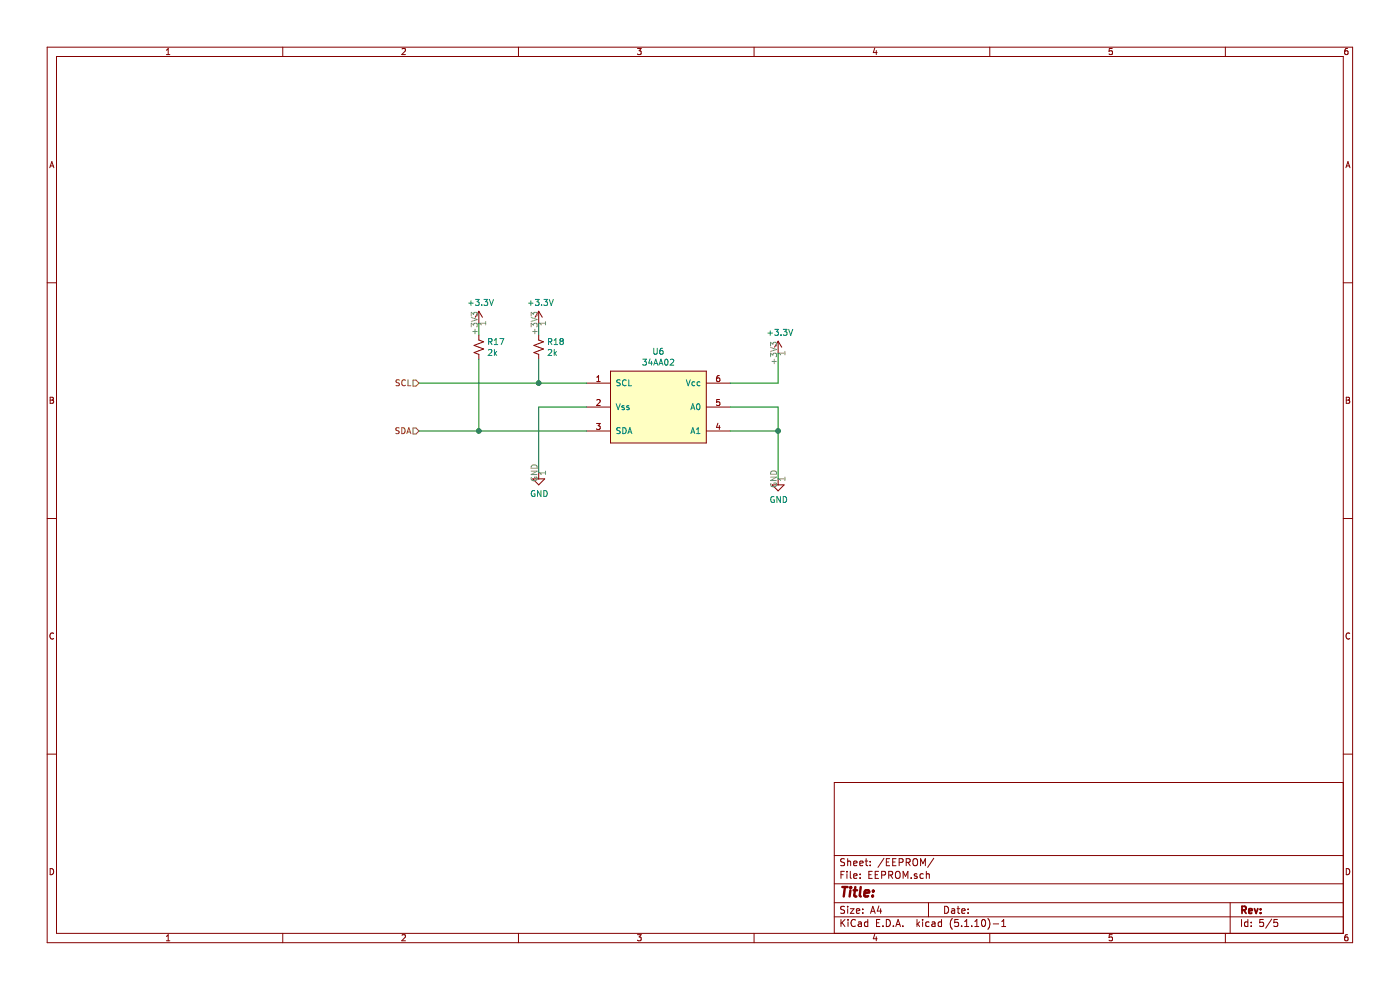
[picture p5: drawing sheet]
EESchema Schematic File Version 4
EELAYER 30 0
EELAYER END
$Descr A4 11693 8268
encoding utf-8
Sheet 5 5
Title ""
Date ""
Rev ""
Comp ""
Comment1 ""
Comment2 ""
Comment3 ""
Comment4 ""
$EndDescr
$Comp
L 34AA02_EEPROM:34AA02 U6
U 1 1
P 5500 3100
F 0 "U6" H 5500 3265 50  0000 C CNN
F 1 "34AA02" H 5500 3174 50  0000 C CNN
F 2 "34AA02:34AA02" H 5500 3100 50  0001 C CNN
F 3 "" H 5500 3100 50  0001 C CNN
	1    5500 3100
	1    0    0    -1  
$EndComp
$Comp
L Device:R_Small_US R18
U 1 1
P 4500 2900
F 0 "R18" H 4568 2946 50  0000 L CNN
F 1 "2k" H 4568 2855 50  0000 L CNN
F 2 "Resistors_SMD:R_0603" H 4500 2900 50  0001 C CNN
F 3 "~" H 4500 2900 50  0001 C CNN
	1    4500 2900
	1    0    0    -1  
$EndComp
$Comp
L Device:R_Small_US R17
U 1 1
P 4000 2900
F 0 "R17" H 4068 2946 50  0000 L CNN
F 1 "2k" H 4068 2855 50  0000 L CNN
F 2 "Resistors_SMD:R_0603" H 4000 2900 50  0001 C CNN
F 3 "~" H 4000 2900 50  0001 C CNN
	1    4000 2900
	1    0    0    -1  
$EndComp
Wire Wire Line
	4500 3000 4500 3200
Wire Wire Line
	4500 3200 4900 3200
Wire Wire Line
	4000 3000 4000 3600
Wire Wire Line
	4000 3600 4900 3600
Wire Wire Line
	4000 3600 3500 3600
Connection ~ 4000 3600
Wire Wire Line
	4500 3200 3500 3200
Connection ~ 4500 3200
Wire Wire Line
	4900 3400 4500 3400
Wire Wire Line
	4500 3400 4500 3950
$Comp
L power:GND #PWR0143
U 1 1
P 4500 3950
F 0 "#PWR0143" H 4500 3700 50  0001 C CNN
F 1 "GND" H 4505 3777 50  0000 C CNN
F 2 "" H 4500 3950 50  0001 C CNN
F 3 "" H 4500 3950 50  0001 C CNN
	1    4500 3950
	1    0    0    -1  
$EndComp
$Comp
L power:+3.3V #PWR0144
U 1 1
P 6500 2950
F 0 "#PWR0144" H 6500 2800 50  0001 C CNN
F 1 "+3.3V" H 6515 3123 50  0000 C CNN
F 2 "" H 6500 2950 50  0001 C CNN
F 3 "" H 6500 2950 50  0001 C CNN
	1    6500 2950
	1    0    0    -1  
$EndComp
Wire Wire Line
	6100 3200 6500 3200
Wire Wire Line
	6500 3200 6500 2950
Wire Wire Line
	6100 3400 6500 3400
Wire Wire Line
	6500 3400 6500 3600
Wire Wire Line
	6100 3600 6500 3600
Connection ~ 6500 3600
Wire Wire Line
	6500 3600 6500 4000
$Comp
L power:GND #PWR0145
U 1 1
P 6500 4000
F 0 "#PWR0145" H 6500 3750 50  0001 C CNN
F 1 "GND" H 6505 3827 50  0000 C CNN
F 2 "" H 6500 4000 50  0001 C CNN
F 3 "" H 6500 4000 50  0001 C CNN
	1    6500 4000
	1    0    0    -1  
$EndComp
Text HLabel 3500 3200 0    50   Input ~ 0
SCL
Text HLabel 3500 3600 0    50   Input ~ 0
SDA
$Comp
L power:+3.3V #PWR0146
U 1 1
P 4000 2700
F 0 "#PWR0146" H 4000 2550 50  0001 C CNN
F 1 "+3.3V" H 4015 2873 50  0000 C CNN
F 2 "" H 4000 2700 50  0001 C CNN
F 3 "" H 4000 2700 50  0001 C CNN
	1    4000 2700
	1    0    0    -1  
$EndComp
$Comp
L power:+3.3V #PWR0147
U 1 1
P 4500 2700
F 0 "#PWR0147" H 4500 2550 50  0001 C CNN
F 1 "+3.3V" H 4515 2873 50  0000 C CNN
F 2 "" H 4500 2700 50  0001 C CNN
F 3 "" H 4500 2700 50  0001 C CNN
	1    4500 2700
	1    0    0    -1  
$EndComp
Wire Wire Line
	4500 2800 4500 2700
Wire Wire Line
	4000 2800 4000 2700
$EndSCHEMATC
